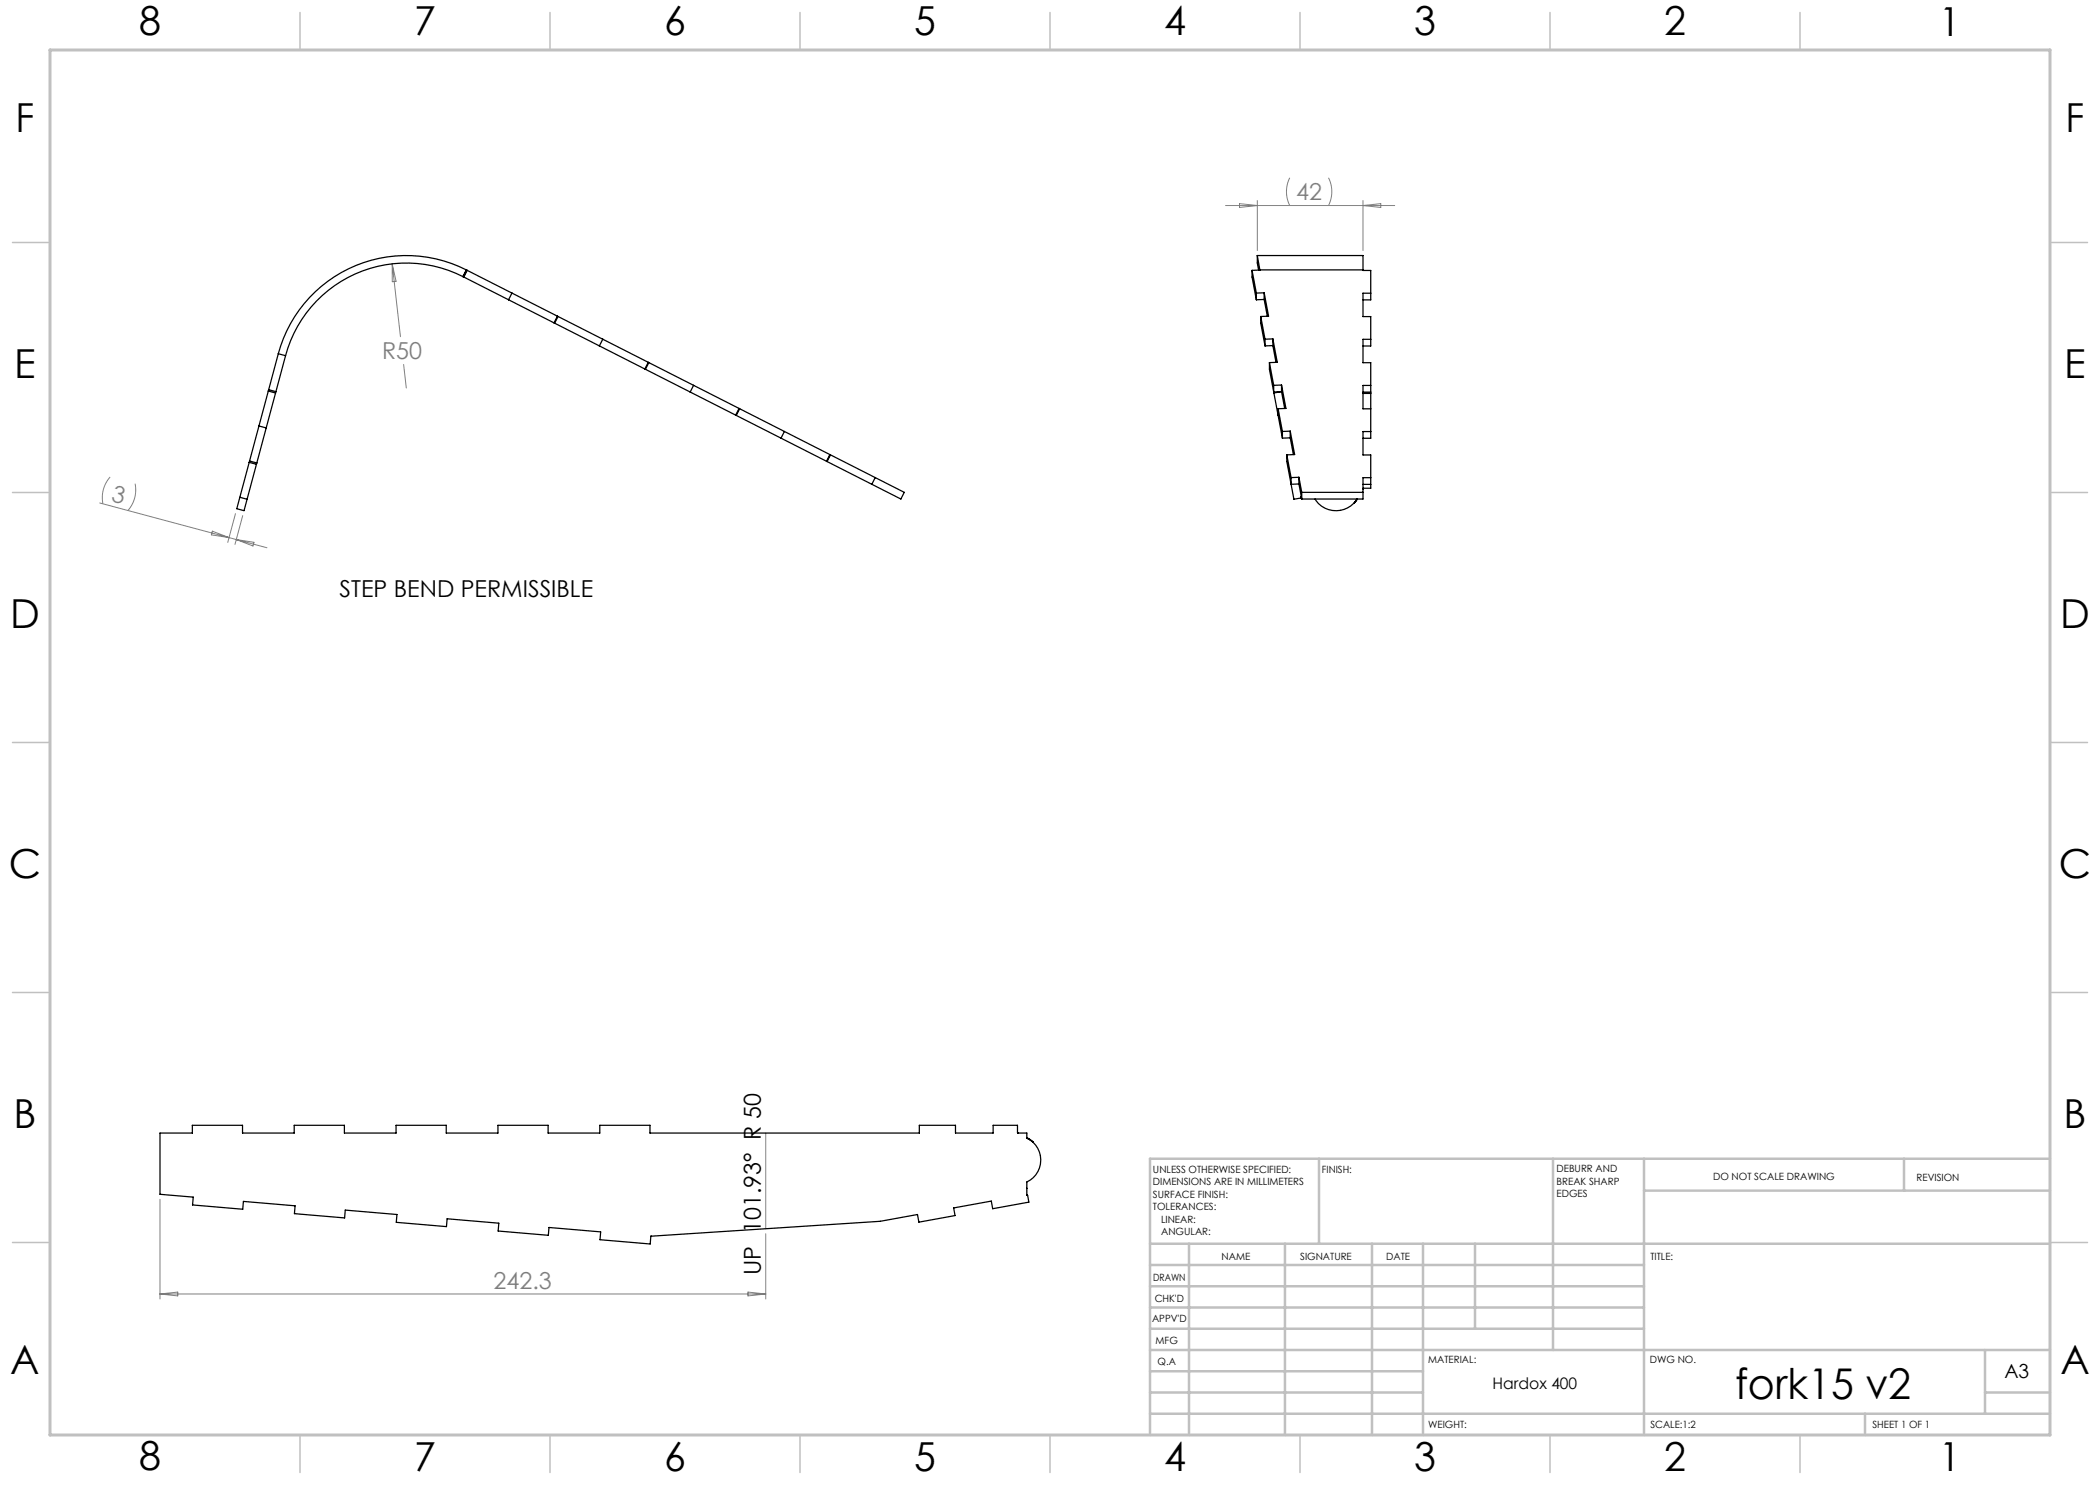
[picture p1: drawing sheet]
<svg xmlns="http://www.w3.org/2000/svg" width="420mm" height="297mm" viewBox="0 0 420 297" stroke-linecap="round" stroke-linejoin="round" font-family="sans-serif">
<g fill="none" stroke="#808080" stroke-width=".2">
<path d="M257.9 35.6a6.2 6.2 0 0 0 0 5.5M265.7 35.6a6.2 6.2 0 0 1 0 5.5M78.4 52.8l1.7 14.5M78.4 52.8l.8 3.5h-.7zM245.1 41.1h33.8M247.9 40.7l3.6 .4-3.6 .4zM251.5 40.1v10M272.6 40.1v10M272.6 41.1l3.6-.4v.8zM80.7 72.9l.6 4.7M22 95.4a6.2 6.2 0 0 0-1.4 5.4M27 96.7a6.2 6.2 0 0 1-1.4 5.4"/>
<path d="M20 100.6l25.8 6.9M42.5 106.2l3.3 1.3-3.5-.5zM45.8 107.5l7.6 2.1M47.1 102.7l-1.6 5.8M47.3 107.9l3.5 .6-.2 .7zM48.5 103.1l-1.5 5.8M32 239.9v19.9M153.1 226.6v19.1M32 258.8h121.1M32 258.8l3.6-.4v.8zM149.6 258.4l3.5 .4-3.5 .4zM153.1 246.7v13.1"/>
</g>
<path d="M410 231.8v55.2h-187.2" fill="none" stroke="#c0c0c0" stroke-width=".2"/>
<g fill="none" stroke="#c0c0c0" stroke-width=".5">
<path d="M263.8 231.8v17M310.6 231.8v38.2M328.8 231.8v55.2M328.8 238.1h81.2M380.8 231.8v6.3M410 231.8h-180v55.2M230 248.8h180M230 257.3h98.8M230 253h98.8M237.8 248.8v38.2M257 248.8v38.2M274.4 248.8v38.2"/>
<path d="M284.6 248.8v38.2M295 248.8v17M230 265.8h98.8M230 261.5h98.8M230 278.5h54.6M230 274.3h54.6M230 270h180M397 278.5h13M397 270v12.8M230 282.8h180M373 282.8v4.2"/>
</g>
<g fill="none" stroke="#c0c0c0" stroke-width=".3">
<path d="M60 2.5v7.5M110 2.5v7.5M160 2.5v7.5M210 2.5v7.5M260 2.5v7.5M310 2.5v7.5M360 2.5v7.5M2.5 48.5h7.5M410 48.5h7.5M2.5 98.5h7.5M410 98.5h7.5M2.5 148.5h7.5"/>
<path d="M410 148.5h7.5M2.5 198.5h7.5M410 198.5h7.5M2.5 248.5h7.5M410 248.5h7.5M60 287v7.5M110 287v7.5M160 287v7.5M210 287v7.5M260 287v7.5M310 287v7.5M360 287v7.5"/>
</g>
<path d="M10 10h400v277h-400z" fill="none" stroke="#c0c0c0" stroke-width=".6"/>
<g fill="none" stroke="#000" stroke-width=".25">
<path d="M92.6 55.3a25 25 0 0 0-35.5 15.8M92.6 55.3h.1M92.6 55.3l.2 .1M92.8 55.4l8.9 4.6M93.3 54a26.5 26.5 0 0 0-37.6 16.7M93.3 54h.1M93.3 54l-.7 1.3M93.3 54l.1 .1M93.4 54.1l-.6 1.3M93.4 54.1l9 4.5M101.7 60l18.2 9.2M102.4 58.6l-.7 1.4"/>
<path d="M102.4 58.6l18.2 9.2M250.4 54.1l.9 4.5M250.4 54.1v1.3l.9 4.6M251.3 58.6v1.4M251.5 51.1l.5 2.9M251.5 51.1h21.1v2.9M251.5 51.1v1.5l.2 1.4M252 54l-1.6 .1M252 54h20.6M252 54h.1M252.8 58.6l.9 4.6-1.6 .1M252.8 58.6h-1.5"/>
<path d="M252.8 59.9l.7 3.3M252.8 58.6v1.3M252.8 59.9l-1.5 .1M272.6 54v.1h1.5v5.9h-1.5M274.1 58.6h-1.5v4.7h1.5v5.9h-1.5M53.7 78.2l1.4 .4M53.7 77.9l1.5 .4M55.7 70.7l1.4 .4M55.7 70.7l-7.7 28.8 1.4 .3 7.7-28.7M111.5 63.2l-.7 1.4M111.6 63.3l-.7 1.3M119.9 69.2l27.2 13.8"/>
<path d="M120.6 67.8l-.7 1.4M120.6 67.8l27.2 13.9M129.6 72.5l-.6 1.3M129.8 72.5l-.7 1.4M138.7 77.1l-.7 1.3M252.1 63.3l.9 4.5M252.1 63.3v1.3l.9 4.6M253 67.8v1.4M253.9 72.5l.8 4.6M253.9 72.5v1.4l.8 4.5M254.6 67.8l.9 4.7h-1.6M254.6 67.8h-1.6"/>
<path d="M254.6 69.1l.6 3.4M254.6 67.8v1.3M254.6 69.1l-1.6 .1M254.7 77.1v1.3M254.8 78.6l1.7 9M254.8 78.4v.2M256.2 78.3l-1.4 .3M256.3 77l.9 4.7h-1.6M256.3 77l-1.6 .1M256.3 78.3l.6 3.4M256.3 77v1.3M256.3 78.3l-1.6 .1"/>
<path d="M272.6 78.4h1.5M272.6 78.7h1.5M274.1 67.9h-1.5v4.6h1.5v15.2h-1.5M274.1 77.1h-1.5v4.7h1.5M48 99.5l-.6 2.2 1.4 .4M49.4 99.9l-.6 2.2M49.8 92.5l1.5 .4M49.9 92.2l1.5 .4M51.8 85.2l1.4 .4M147.1 83l.2 .1M147.3 83.1l18.1 9.2M147.8 81.7l-.7 1.3"/>
<path d="M147.8 81.7h.1M147.9 81.7l-.6 1.4M147.9 81.7l18.2 9.3M156.9 86.3l-.7 1.3M166 90.9l-.7 1.4M166.1 91l-.7 1.3M166.1 91l14.8 7.5-.7 1.3-14.8-7.5M175 95.5l-.6 1.4M255.6 81.7l.9 4.6M255.6 81.7v1.4M256.5 86.3v1.3M257.4 91l.8 4.5"/>
<path d="M257.4 91v1.3l1.4 7.5 1.4-.2-.1-.1h.2M258 86.2l.9 4.7-1.5 .1M258 86.2l-1.5 .1M258 87.6l.7 3.3M258 86.2v1.4M258 87.6h-1.5M258.2 95.5v1.4l1.6-.1M259.8 95.5h-1.6M259.8 95.5l.6 3M259.8 96.8l.6 3M259.8 95.5v1.3M260.4 98.5v1.3"/>
<path d="M260.4 98.5h12.2M263 99.8a4.9 4.9 0 0 0 8.4 0l-.6 .9 .7-.9M272.6 96.9h1.5M274.1 95.5h-1.5v4.3h-12.2M274.1 86.3h-1.5v4.7h1.5v6.6h-1.5v.2M32 226.6h6.5v-1.5h10v1.5h10.3v-1.5h10.1v1.5h10.3v-1.5h10v1.5h10.4v-1.5h10v1.5h10.4v-1.5h10v1.5h53.9v-1.5h7.2v1.5h7.5v-1.5h4.9v1.5h1.9v.9l1.2 .9-1.2-.8a4.8 4.8 0 0 1 2.8 4.4 4.8 4.8 0 0 1-2.8 4.4v2.7l.1-.1 .3 1.4-7.3 1.3-.2-1.5-7.6 1.4 .3 1.5-7.2 1.3-.3-1.5-7.5 1.4-45.8 2.9-.2 1.6-10-.9 .1-1.5-10.3-.9-.1 1.6-10.1-.9 .2-1.6-10.4-.8-.1 1.5-10-.8 .1-1.6-10.3-.9-.2 1.6-10-.9 .1-1.5-10.3-.9-.2 1.5-10-.8 .1-1.6-6.6-.5zM205.4 237.7h.1"/>
</g>
<text font-size="8.5" x="347" y="279.7">fork15 v2</text>
<g font-size="8">
<text x="27.8" y="7">8</text>
<text x="82.8" y="7.1">7</text>
<text x="132.8" y="7.1">6</text>
<text x="182.8" y="7.1">5</text>
<text x="232.8" y="7.1">4</text>
<text x="282.8" y="7.1">3</text>
<text x="332.8" y="7.1">2</text>
<text x="387.8" y="7.1">1</text>
<text x="3.1" y="26.4">F</text>
<text x="413.1" y="26.3">F</text>
<text x="2.9" y="75.6">E</text>
<text x="412.9" y="75.6">E</text>
<text x="2" y="125.6">D</text>
<text x="412" y="125.6">D</text>
<text x="1.8" y="175.6">C</text>
<text x="411.8" y="175.6">C</text>
<text x="2.7" y="225.6">B</text>
<text x="412.7" y="225.6">B</text>
<text x="2.1" y="274.9">A</text>
<text x="412.1" y="274.8">A</text>
<text x="27.8" y="294">8</text>
<text x="82.8" y="294.1">7</text>
<text x="132.8" y="294.1">6</text>
<text x="182.8" y="294.1">5</text>
<text x="232.8" y="294.1">4</text>
<text x="282.8" y="294.1">3</text>
<text x="332.8" y="294.1">2</text>
<text x="387.8" y="294.1">1</text>
</g>
<g font-size="4.7" fill="#808080">
<text x="259.2" y="40.1">42</text>
<text x="76.4" y="71.9">R50</text>
<text x="22.1" y="100.1" transform="rotate(15 22.1 100.1)">3</text>
<text x="98.7" y="257.8">242.3</text>
</g>
<g font-size="4.7">
<text x="67.9" y="119.5">STEP BEND PERMISSIBLE</text>
<text x="152.2" y="255" transform="rotate(-90 152.2 255)">UP 101.93° R 50</text>
</g>
<text font-size="3.9" x="400.9" y="275.5">A3</text>
<text font-size="3.2" x="298.5" y="277.9">Hardox 400</text>
<g font-size="2">
<text x="230.6" y="234.6">UNLESS OTHERWISE SPECIFIED:</text>
<text x="230.6" y="237.1">DIMENSIONS ARE IN MILLIMETERS</text>
<text x="230.6" y="239.6">SURFACE FINISH:</text>
<text x="264.4" y="234.6">FINISH:</text>
<text x="311.3" y="234.5">DEBURR AND</text>
<text x="311.3" y="237">BREAK SHARP</text>
<text x="311.3" y="239.5">EDGES</text>
<text x="342.6" y="236">DO NOT SCALE DRAWING</text>
<text x="383.3" y="236.2">REVISION</text>
<text x="230.6" y="242.1">TOLERANCES:</text>
<text x="232.2" y="244.6">LINEAR:</text>
<text x="232.2" y="247.1">ANGULAR:</text>
<text x="244.3" y="252">NAME</text>
<text x="260" y="251.9">SIGNATURE</text>
<text x="277.2" y="251.9">DATE</text>
<text x="330.1" y="251.9">TITLE:</text>
<text x="230.6" y="256.1">DRAWN</text>
<text x="230.9" y="260.3">CHK'D</text>
<text x="230.4" y="264.4">APPV'D</text>
<text x="231.1" y="268.8">MFG</text>
<text x="231.5" y="273">Q.A</text>
<text x="285.6" y="272.5">MATERIAL:</text>
<text x="330" y="272.5">DWG NO.</text>
<text x="285.6" y="285.5">WEIGHT:</text>
<text x="330.1" y="285.6">SCALE:1:2</text>
<text x="374.5" y="285.6">SHEET 1 OF 1</text>
</g>
</svg>
